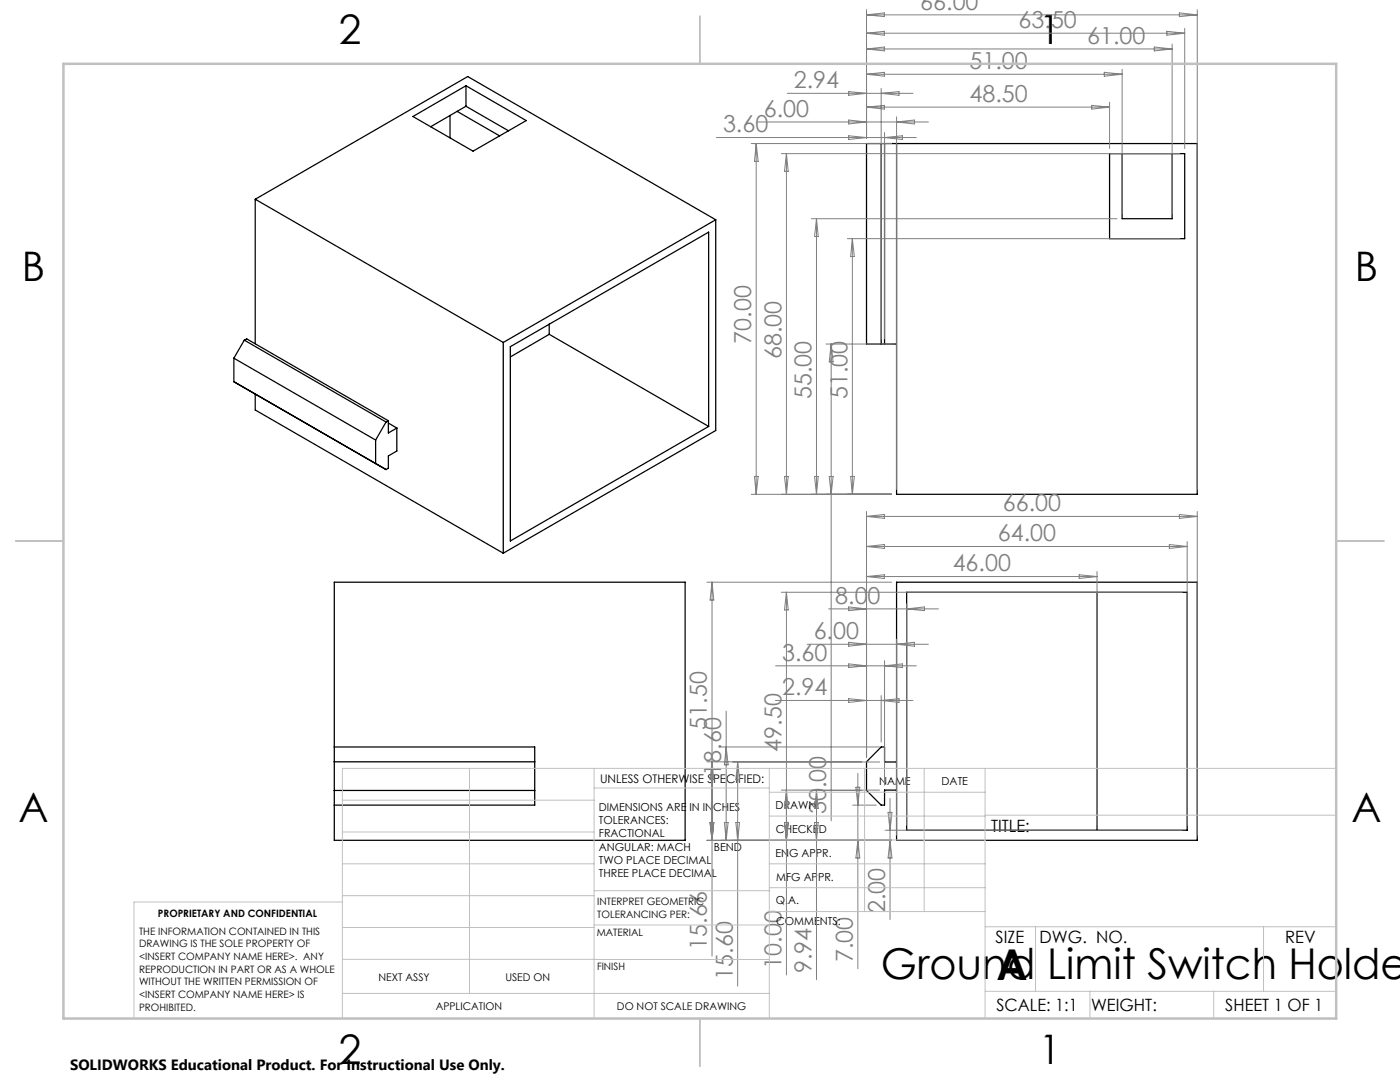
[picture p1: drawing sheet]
<svg xmlns="http://www.w3.org/2000/svg" width="279mm" height="216mm" viewBox="0 0 279 216" stroke-linecap="round" stroke-linejoin="round" font-family="sans-serif">
<g fill="none" stroke="#000" stroke-width=".25">
<path d="M93 17.1v4.1M50.9 39.8v28.8M50.9 39.8l49.5 28.5M50.9 39.8l42.4-24.5 49.5 28.6M82.4 23.2l10.6-6.1 12 7-10.6 6.1zM89.8 23v4.5M91.2 22.2l8.5 4.9M93 21.2l-7.1 4.1M93 21.2l8.5 4.9M175.9 28.6v40.1M176.5 28.6v40.1M178.9 28.6v70h60v-70h-66v40.1h6"/>
<path d="M221.4 30.7h15v16.9h-15zM223.9 30.7v12.9h10v-12.9M142.8 43.9v42l-42.4 24.5M142.8 43.9l-42.4 24.4M46.7 71.5v4.7l28.3 16.3v-4.7M46.7 71.5l28.3 16.3M48.8 77.4l28.2 16.3 .5-.3v-2.4l1.7-1v-4.6M48.8 67.9l28.2 16.3M48.8 67.9l-2.1 3.6M48.8 67.9l.4-.3 28.3 16.4M50.9 78.6v3.2l49.5 28.6M100.4 68.3v42.1"/>
<path d="M101.8 69.2l39.6-22.9v38.8l-39.6 22.8zM109.6 66.7l-7.8 4.5M109.6 66.7l31.8 18.4M109.6 64.7v2M77 84.2l-2 3.6M77.5 84.4l1.7 1M77.5 84v2.4l1.7-1M77.5 84l-.5 .2M66.7 116.2h70v51.5h-70zM178.9 116.2h60v51.5h-60zM180.9 118.2h56v47.5h-56zM218.9 118.2v47.5"/>
<path d="M66.7 152h40M66.7 149h40v11.7h-40M66.7 157.7h40M178.9 152h-2.4v-3h-.6l-3 3v5.7l3 3h.6v-3h2.4"/>
</g>
<g fill="none" stroke="#808080" stroke-width=".2">
<path d="M157.1 18.6h25.1M169.4 18.3l3.5 .3-3.5 .4zM172.9 1.9v25.8M172.9 3l3.6-.4v.7zM172.9 6.6l3.6-.4v.8zM172.9 9.8l3.6-.4v.8zM172.9 14.8l3.6-.4v.8zM172.9 14.8h51M172.9 9.8h61M172.9 6.6h63.5M172.9 3h66M175.9 17.6v50"/>
<path d="M175.9 18.6l3.5-.3v.7zM220.4 14.4l3.5 .4-3.5 .4zM223.9 13.8v28.9M230.4 9.4l3.5 .4-3.5 .4zM232.9 6.2l3.5 .4-3.5 .4zM233.9 8.8v33.9M235.4 2.6l3.5 .4-3.5 .3zM236.4 5.6v24M238.9 1.9v95.7M143 27.4h39.9M149.9 28.6h28M150.9 28.6v70"/>
<path d="M150.9 28.6l.4 3.6h-.7zM151.1 24.3h34.2M155.9 30.7h79.5M157 30.7v67.9M157 30.7l.3 3.5h-.7zM169.4 24l3.5 .3-3.5 .4zM169.4 27.1l3.5 .3-3.5 .4zM172.9 21.4h48.5M172.9 21.4l3.6-.4v.8zM176.5 26.5v41.1M176.5 27.4l3.6-.3v.7zM178.9 23.3v74.3"/>
<path d="M178.9 24.3l3.6-.3v.7zM217.9 21l3.5 .4-3.5 .4zM221.4 20.4v9.2M161.9 43.6h61M162.9 43.6v55M162.9 43.6l.4 3.6h-.7zM169.1 47.6h66.3M170.1 47.6v51M170.1 47.6l.4 3.6h-.7zM164.9 68.7h13M165.9 68.7v95.1M165.9 68.7l.4 3.5h-.8z"/>
<path d="M149.9 98.6h28M150.6 95.1h.7l-.4 3.5zM156.6 95.1h.7l-.3 3.5zM162.6 95.1h.7l-.4 3.5zM165.5 95.1h.8l-.4 3.5zM169.8 95.1h.7l-.4 3.5zM141.1 116.2h36.8M142.1 116.2l.4 3.5h-.8zM142.1 116.2v74.6M155.9 118.2h80M157 118.2v76.4M157 118.2l.3 3.5h-.7z"/>
<path d="M172.9 102.1v48.9M172.9 103l3.6-.3v.7zM172.9 109l3.6-.3v.7zM172.9 115l3.6-.3v.7zM172.9 115h46M172.9 109h64M172.9 103h66M215.4 114.7l3.5 .3-3.5 .4zM218.9 114.1v50.6M233.4 108.7l3.5 .3-3.5 .4zM235.4 102.7l3.5 .3-3.5 .4zM236.9 108.1v56.6"/>
<path d="M238.9 102.1v64.6M154.8 139.8h27.4M154.8 132.9h28.1M161.1 128.6h24.2M165.4 121.5h21.9M169.4 121.1l3.5 .4-3.5 .3zM169.4 128.2l3.5 .4-3.5 .3zM169.4 132.5l3.5 .4-3.5 .3zM169.4 139.4l3.5 .4-3.5 .4zM175.9 138.8v9.3M175.9 139.8l3.5-.4v.8zM176.5 131.8v24.9"/>
<path d="M176.5 132.9l3.6-.4v.7zM178.9 127.5v39.2M178.9 128.6l3.6-.4v.7zM180.9 120.5v44.2M180.9 121.5l3.6-.4v.7zM141.1 152h34.4M142.1 152l.4 3.6h-.8zM143.9 149h31.6M144.9 141.9v25.8M144.9 149l.4 3.6h-.7zM147.2 152v44.8M147.2 152l.4 3.6h-.7z"/>
<path d="M155.9 157.7h19.6M157 157.7l.3 3.5h-.7zM161.9 157.7h10M162.9 157.7v37.8M162.9 157.7l.4 3.6h-.7zM170.8 157.1h.8l-.4 3.6zM171.2 154.3v39M177.6 159.3v24.2M141.1 167.7h36.8M141.7 164.1h.8l-.4 3.6zM144.6 164.1h.7l-.4 3.6zM146.9 164.1h.7l-.4 3.6z"/>
<path d="M156.6 164.1h.7l-.3 3.6zM162.6 164.1h.7l-.4 3.6zM170.2 160.7h4.7M171.2 167.7l.4 3.5h-.8zM176.6 165.7h59.3M177.2 162.1h.8l-.4 3.6zM177.6 167.7l.4 3.5h-.8z"/>
</g>
<g fill="none" stroke="#c0c0c0" stroke-width=".2">
<path d="M68.3 159.7h50.3M93.7 153.3v44.9M118.6 153.3v49.9M118.6 157.2h34.9M153.5 153.3v49.9M153.5 158.1h43.1M172.5 153.3v28.6M184.4 153.3v28.6M196.6 153.3v49.9M266.7 153.3h-198.4v49.9M68.3 178.7h50.3M68.3 172.4h50.3"/>
<path d="M68.3 166h50.3M68.3 180h-41.6v23.2M118.6 177.7h35M153.5 167.6h43.1M153.5 162.8h43.1M153.5 172.4h43.1M153.5 177.1h43.1M196.6 162.7h70.1M68.3 198.2h85.2M68.3 191.4l85.2 .1M68.3 185.1h50.3M118.6 184.6h35"/>
<path d="M153.6 181.9h43M196.6 197.8h70.1M196.6 184.9h70.1M206.7 184.9v12.9M217.5 197.8v5.4M242.2 197.8v5.4M252.2 184.9v12.9"/>
</g>
<path d="M139.7 3.2v9.5M3.1 107.9h9.6M266.7 107.9h9.5M139.7 203.2v9.6" fill="none" stroke="#c0c0c0" stroke-width=".25"/>
<path d="M12.7 12.7h254v190.5h-254z" fill="none" stroke="#c0c0c0" stroke-width=".5"/>
<g font-size="8.5">
<text x="175.8" y="195.4">Ground Limit Switch Holde</text>
<text x="198.9" y="195.5">A</text>
</g>
<g font-size="8.1">
<text x="67.6" y="8.9">2</text>
<text x="207.3" y="8.9">1</text>
<text x="4.4" y="56.2">B</text>
<text x="270.4" y="56.2">B</text>
<text x="3.7" y="164.1">A</text>
<text x="269.7" y="164.1">A</text>
<text x="67.6" y="212.4">2</text>
<text x="207.3" y="212.4">1</text>
</g>
<g font-size="4.7" fill="#808080">
<text x="183.7" y="1.9">66.00</text>
<text x="203.3" y="5.6">63.50</text>
<text x="217" y="8.7">61.00</text>
<text x="158.4" y="17.6">2.94</text>
<text x="193.5" y="13.8">51.00</text>
<text x="152.4" y="23.3">6.00</text>
<text x="193.5" y="20.4">48.50</text>
<text x="144.3" y="26.4">3.60</text>
<text x="149.9" y="68.6" transform="rotate(-90 149.9 68.6)">70.00</text>
<text x="155.9" y="71.6" transform="rotate(-90 155.9 71.6)">68.00</text>
<text x="161.9" y="79.6" transform="rotate(-90 161.9 79.6)">55.00</text>
<text x="169.1" y="79.6" transform="rotate(-90 169.1 79.6)">51.00</text>
<text x="200.1" y="102">66.00</text>
<text x="199.1" y="108">64.00</text>
<text x="190.1" y="114">46.00</text>
<text x="166.7" y="120.4">8.00</text>
<text x="156.1" y="131.8">3.60</text>
<text x="162.4" y="127.5">6.00</text>
<text x="156.1" y="138.8">2.94</text>
<text x="141.1" y="145.6" transform="rotate(-90 141.1 145.6)">51.50</text>
<text x="155.9" y="150" transform="rotate(-90 155.9 150)">49.50</text>
<text x="143.9" y="154.8" transform="rotate(-90 143.9 154.8)">18.60</text>
<text x="164.9" y="162.5" transform="rotate(-90 164.9 162.5)">30.00</text>
<text x="176.6" y="182.2" transform="rotate(-90 176.6 182.2)">2.00</text>
<text x="141.1" y="189.5" transform="rotate(-90 141.1 189.5)">15.66</text>
<text x="170.2" y="192" transform="rotate(-90 170.2 192)">7.00</text>
<text x="146.2" y="195.5" transform="rotate(-90 146.2 195.5)">15.60</text>
<text x="155.9" y="193.3" transform="rotate(-90 155.9 193.3)">10.00</text>
<text x="161.9" y="194.2" transform="rotate(-90 161.9 194.2)">9.94</text>
</g>
<g font-size="3.4">
<text x="197.8" y="166">TITLE:</text>
<text x="198.7" y="188.1">SIZE</text>
<text x="207.5" y="188.1">DWG. NO.</text>
<text x="256.5" y="188.2">REV</text>
<text x="198.8" y="201.7">SCALE: 1:1</text>
<text x="217.7" y="201.8">WEIGHT:</text>
<text x="244.5" y="201.7">SHEET 1 OF 1</text>
</g>
<text font-size="3" x="14" y="213.5">SOLIDWORKS Educational Product. For Instructional Use Only.</text>
<text font-size="2.4" x="119.8" y="156.2">UNLESS OTHERWISE SPECIFIED:</text>
<g font-size="2.2">
<text x="119.5" y="161.8">DIMENSIONS ARE IN INCHES</text>
<text x="154.8" y="161.4">DRAWN</text>
<text x="175.4" y="156.6">NAME</text>
<text x="187.9" y="156.7">DATE</text>
<text x="119.5" y="164.4">TOLERANCES:</text>
<text x="119.5" y="167.1">FRACTIONAL</text>
<text x="154.9" y="166.3">CHECKED</text>
<text x="119.5" y="169.7">ANGULAR: MACH</text>
<text x="119.5" y="172.4">TWO PLACE DECIMAL</text>
<text x="142.5" y="169.7">BEND</text>
<text x="154.8" y="170.9">ENG APPR.</text>
<text x="119.5" y="175">THREE PLACE DECIMAL</text>
<text x="154.9" y="175.7">MFG APPR.</text>
<text x="154.9" y="180.4">Q.A.</text>
<text x="154.9" y="184.6">COMMENTS:</text>
</g>
<g font-size="2.1">
<text x="75.5" y="195.7">NEXT ASSY</text>
<text x="100.9" y="195.7">USED ON</text>
<text x="86.9" y="201.5">APPLICATION</text>
<text x="123.1" y="201.6">DO NOT SCALE DRAWING</text>
</g>
<g font-size="2">
<text x="31.5" y="182.9">PROPRIETARY AND CONFIDENTIAL</text>
<text x="119.2" y="180.6">INTERPRET GEOMETRIC</text>
<text x="119.2" y="183.1">TOLERANCING PER:</text>
<text x="27.8" y="186.5">THE INFORMATION CONTAINED IN THIS</text>
<text x="27.8" y="189">DRAWING IS THE SOLE PROPERTY OF</text>
<text x="27.8" y="191.6">&lt;INSERT COMPANY NAME HERE&gt;. ANY</text>
<text x="119.1" y="186.7">MATERIAL</text>
<text x="27.8" y="194.1">REPRODUCTION IN PART OR AS A WHOLE</text>
<text x="27.8" y="196.6">WITHOUT THE WRITTEN PERMISSION OF</text>
<text x="119.1" y="193.5">FINISH</text>
<text x="27.8" y="199.1">&lt;INSERT COMPANY NAME HERE&gt; IS</text>
<text x="27.8" y="201.7">PROHIBITED.</text>
</g>
</svg>
